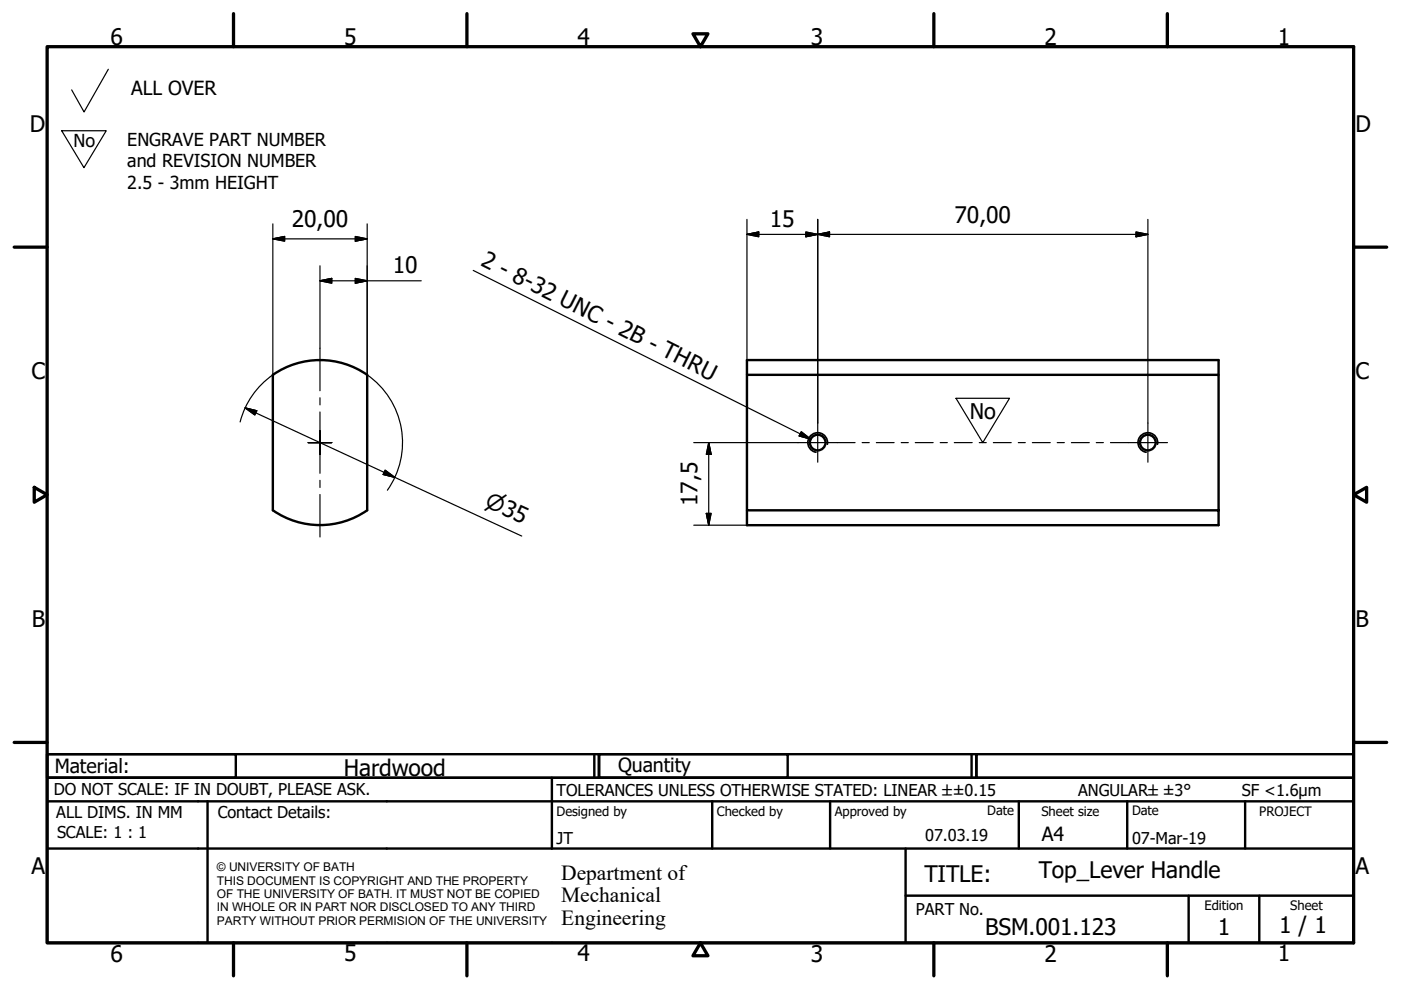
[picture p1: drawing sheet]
<svg xmlns="http://www.w3.org/2000/svg" width="297mm" height="210mm" viewBox="0 0 297 210" stroke-linecap="round" stroke-linejoin="round" font-family="sans-serif">
<!-- layer: Visible (ISO) -->
<g fill="none" stroke="#000" stroke-width=".51">
<path d="M57.9 79.5a17.5 17.5 0 0 1 20 0l-.1 28.7a17.5 17.5 0 0 1-19.9 0zM158.4 79.5v-3.2h100v3.2M158.4 108.2v3.2h100v-31.9h-100v28.7h100"/>
<circle cx="173.4" cy="93.8" r="1.66"/>
<circle cx="243.4" cy="93.8" r="1.66"/>
</g>
<!-- layer: Visible Narrow (ISO) -->
<path d="M175.4 94.2a2.08 2.08 0 0 0-1.7-2.4 2.08 2.08 0 0 0-2.4 1.7 2.08 2.08 0 0 0 1.7 2.4M245.4 94.2a2.08 2.08 0 0 0-1.7-2.4 2.08 2.08 0 0 0-2.4 1.7 2.08 2.08 0 0 0 1.7 2.4" fill="none" stroke="#000" stroke-width=".36"/>
<!-- layer: Border (ISO) -->
<g fill="none" stroke="#000" stroke-width=".7">
<path d="M10 9.9h277v190h-277zM49.5 2.9v7M99 2.9v7M146.9 7.2h3.2l-1.6 2.7zM198 2.9v7M247.5 2.9v7M3 52.4h7M287 52.4h7M7.3 103.3l2.7 1.6-2.7 1.6zM287 104.9l2.8-1.6v3.2zM3 157.4h7M287 157.4h7"/>
<path d="M49.5 199.9v7M99 199.9v7M148.5 199.9l1.6 2.7h-3.2zM198 199.9v7M247.5 199.9v7"/>
</g>
<!-- layer: Title (ISO) -->
<g fill="none" stroke="#000" stroke-width=".51">
<path d="M10 159.9h40v5h-40zM10 159.9h117v5h-117zM126 159.9v5M127 159.9h40v5h-40zM127 159.9h80v5h-80zM206 159.9v5M207 159.9h80v5h-80zM10 169.9v-5h277v5M10 169.9h277v30h-277zM10 179.9h277M44 169.9v30M117 164.9v15"/>
<path d="M151 169.9v10M176 169.9v10M192 179.9v20M216 169.9v10M239 169.9v10M264 169.9v10M192 189.9h95M252 189.9v10M267 189.9v10"/>
</g>
<!-- layer: Sketch Geometry (ISO) -->
<path d="M23 14.7l-5.2 9-2.6-4.6M13.1 27.7h9.4l-4.7 7.9zM202.7 84.4h11.3l-5.6 9.4z" fill="none" stroke="#000" stroke-width=".25"/>
<!-- layer: Center Mark (ISO) -->
<path d="M67.8 73.8v9M65.3 93.8h2.5h-2.5M67.8 87.3v6.5v-2.5M67.8 96.3v-2.5v2.5M67.8 91.3v2.5v-2.5M67.8 96.3v-2.5v6.5M67.8 84.3v1.5M70.3 93.8h-2.5h2.5M173.4 89.7v8.3M243.4 89.7v8.3M67.8 101.8v1.5M67.8 104.9v8.9" fill="none" stroke="#000" stroke-width=".25"/>
<!-- layer: Centerline (ISO) -->
<g fill="none" stroke="#000" stroke-width=".25">
<path d="M169.2 93.8h12.1M182.8 93.8h1.5M185.8 93.8h3.8M191.1 93.8h1.5M194.1 93.8h3.7M199.3 93.8h1.6M202.3 93.8h3.8M207.6 93.8h1.5M210.6 93.8h3.8M215.9 93.8h1.5M218.9 93.8h3.8M224.2 93.8h1.5"/>
<path d="M227.2 93.8h3.7M232.4 93.8h1.5M235.4 93.8h12.1"/>
</g>
<!-- layer: Symbol (ISO) -->
<path d="M100.3 57.3l71.6 35.8M169.9 91.5l2 1.6-2.5-.7z" fill="none" stroke="#000" stroke-width=".25"/>
<path d="M169.4 92.4l2.5 .7zM169.9 91.5l2 1.6-2.5-.7z" fill="#000" stroke="#000" stroke-width=".25"/>
<!-- layer: Dimension (ISO) -->
<g fill="none" stroke="#000" stroke-width=".25">
<path d="M57.8 50.6l2.5-.5v1zM57.8 50.6h20.1M57.8 47.5v32M67.8 59.5l2.5-.5v1zM67.8 59.5h21.5M67.8 56.4v17.4M75.3 50.1l2.6 .5-2.6 .5zM75.3 59l2.6 .5-2.6 .5zM77.9 47.5v32M158.4 49.7l2.5-.5v1zM158.4 49.7h85M158.4 46.5v33"/>
<path d="M170.9 49.2l2.5 .5-2.5 .5zM173.4 49.7l2.5-.5v1zM173.4 46.5v43.2M240.9 49.2l2.5 .5-2.5 .5zM243.4 46.5v43.2M57.9 79.5a17.5 17.5 0 0 0-7 10M77.9 79.5a17.5 17.5 0 0 1 4.2 24.4M52 86.5l2.4 .6-.4 .9zM52 86.5l58.6 27.2M81.7 99.7l2 1.5-2.5-.6zM147.1 93.8h22.1M150.3 93.8l.5 2.5h-1z"/>
<path d="M150.3 93.8v17.6M147.1 111.4h11.3M149.8 108.9h1l-.5 2.5z"/>
</g>
<g fill="#000" stroke="#000" stroke-width=".25">
<path d="M57.8 50.6l2.5-.5zM57.8 50.6l2.5-.5v1zM67.8 59.5l2.5-.5zM67.8 59.5l2.5-.5v1zM75.3 51.1l2.6-.5zM75.3 50.1l2.6 .5-2.6 .5zM158.4 49.7l2.5-.5zM158.4 49.7l2.5-.5v1zM170.9 50.2l2.5-.5zM170.9 49.2l2.5 .5-2.5 .5zM173.4 49.7l2.5-.5zM173.4 49.7l2.5-.5v1z"/>
<path d="M240.9 50.2l2.5-.5zM240.9 49.2l2.5 .5-2.5 .5zM75.3 60l2.6-.5zM75.3 59l2.6 .5-2.6 .5zM52 86.5l2.4 .6zM52 86.5l2.4 .6-.4 .9zM150.3 93.8l.5 2.5zM150.3 93.8l.5 2.5h-1zM81.2 100.6l2.5 .6zM81.7 99.7l2 1.5-2.5-.6zM149.8 108.9l.5 2.5zM149.8 108.9h1l-.5 2.5z"/>
</g>
<!-- layer: Sketch Geometry (ISO) -->
<path d="M208.3 103.2h.1" fill="none" stroke="#fff" stroke-width=".21"/>
<g font-size="4.8">
<text x="23.4" y="9.5">6</text>
<text x="72.9" y="9.5">5</text>
<text x="122.4" y="9.5">4</text>
<text x="171.9" y="9.5">3</text>
<text x="221.4" y="9.5">2</text>
<text x="270.9" y="9.5">1</text>
<text x="6.3" y="27.9">D</text>
<text x="287.4" y="27.9">D</text>
<text x="202.4" y="47.3">70,00</text>
<text x="61.8" y="48.2">20,00</text>
<text x="163.2" y="48.1">15</text>
<text x="83.3" y="57.9">10</text>
<text x="101.7" y="56.3" transform="rotate(27 101.7 56.3)">2 - 8-32 UNC - 2B - THRU</text>
<text x="6.7" y="80.4">C</text>
<text x="287.4" y="80.4">C</text>
<text x="147.9" y="107.3" transform="rotate(-90 147.9 107.3)">17,5</text>
<text x="6.8" y="132.9">B</text>
<text x="287.4" y="132.9">B</text>
<text x="72.9" y="164.6">Hardwood</text>
<text x="6.7" y="185.4">A</text>
<text x="287.4" y="185.4">A</text>
<text x="196" y="187">TITLE:</text>
<text x="220.2" y="186.2">Top_Lever Handle</text>
<text x="271.2" y="197.9">1 / 1</text>
<text x="23.4" y="203.9">6</text>
<text x="72.9" y="203.8">5</text>
<text x="122.4" y="203.8">4</text>
<text x="171.9" y="203.9">3</text>
<text x="208.9" y="198.2">BSM.001.123</text>
<text x="221.4" y="203.9">2</text>
<text x="258.2" y="198.2">1</text>
<text x="270.9" y="203.8">1</text>
</g>
<g font-size="4.6">
<text x="205.6" y="88.9">No</text>
<text x="102.6" y="107.3" transform="rotate(25 102.6 107.3)">⌀35</text>
<text x="119" y="186.5">Department of</text>
<text x="119" y="191.3">Mechanical</text>
<text x="119" y="196">Engineering</text>
</g>
<g font-size="4.1">
<text x="27.8" y="20.1">ALL OVER</text>
<text x="11.6" y="163.9">Material:</text>
<text x="131" y="163.7">Quantity</text>
<text x="220.9" y="178.4">A4</text>
</g>
<g font-size="3.8">
<text x="15.6" y="31.1">No</text>
<text x="27" y="31">ENGRAVE PART NUMBER</text>
<text x="27" y="35.5">and REVISION NUMBER</text>
<text x="27" y="40">2.5 - 3mm HEIGHT</text>
</g>
<g font-size="3.5">
<text x="11.4" y="168.5">DO NOT SCALE: IF IN DOUBT, PLEASE ASK.</text>
<text x="11.9" y="173.5">ALL DIMS. IN MM</text>
<text x="46.2" y="173.5">Contact Details:</text>
<text x="118" y="168.8">TOLERANCES UNLESS OTHERWISE STATED: LINEAR ±±0.15</text>
<text x="228.6" y="168.8">ANGULAR±±3°</text>
<text x="263.3" y="168.8">SF &lt;1.6µm</text>
<text x="12.1" y="177.6">SCALE: 1 : 1</text>
<text x="118" y="178.9">JT</text>
<text x="196.2" y="178.3">07.03.19</text>
<text x="240" y="178.9">07-Mar-19</text>
<text x="194.2" y="194.1">PART No.</text>
</g>
<g font-size="2.8">
<text x="118" y="173">Designed by</text>
<text x="152" y="173">Checked by</text>
<text x="177" y="173">Approved by</text>
<text x="209.3" y="172.9">Date</text>
<text x="220.8" y="173">Sheet size</text>
<text x="240" y="172.9">Date</text>
<text x="267" y="172.9">PROJECT</text>
<text x="255.4" y="193">Edition</text>
<text x="273.6" y="193">Sheet</text>
</g>
<g font-size="2.5">
<text x="46" y="184.7">© UNIVERSITY OF BATH</text>
<text x="46" y="187.6">THIS DOCUMENT IS COPYRIGHT AND THE PROPERTY</text>
<text x="46" y="190.4">OF THE UNIVERSITY OF BATH. IT MUST NOT BE COPIED</text>
<text x="46" y="193.2">IN WHOLE OR IN PART NOR DISCLOSED TO ANY THIRD</text>
<text x="46" y="196.1">PARTY WITHOUT PRIOR PERMISION OF THE UNIVERSITY</text>
</g>
</svg>
